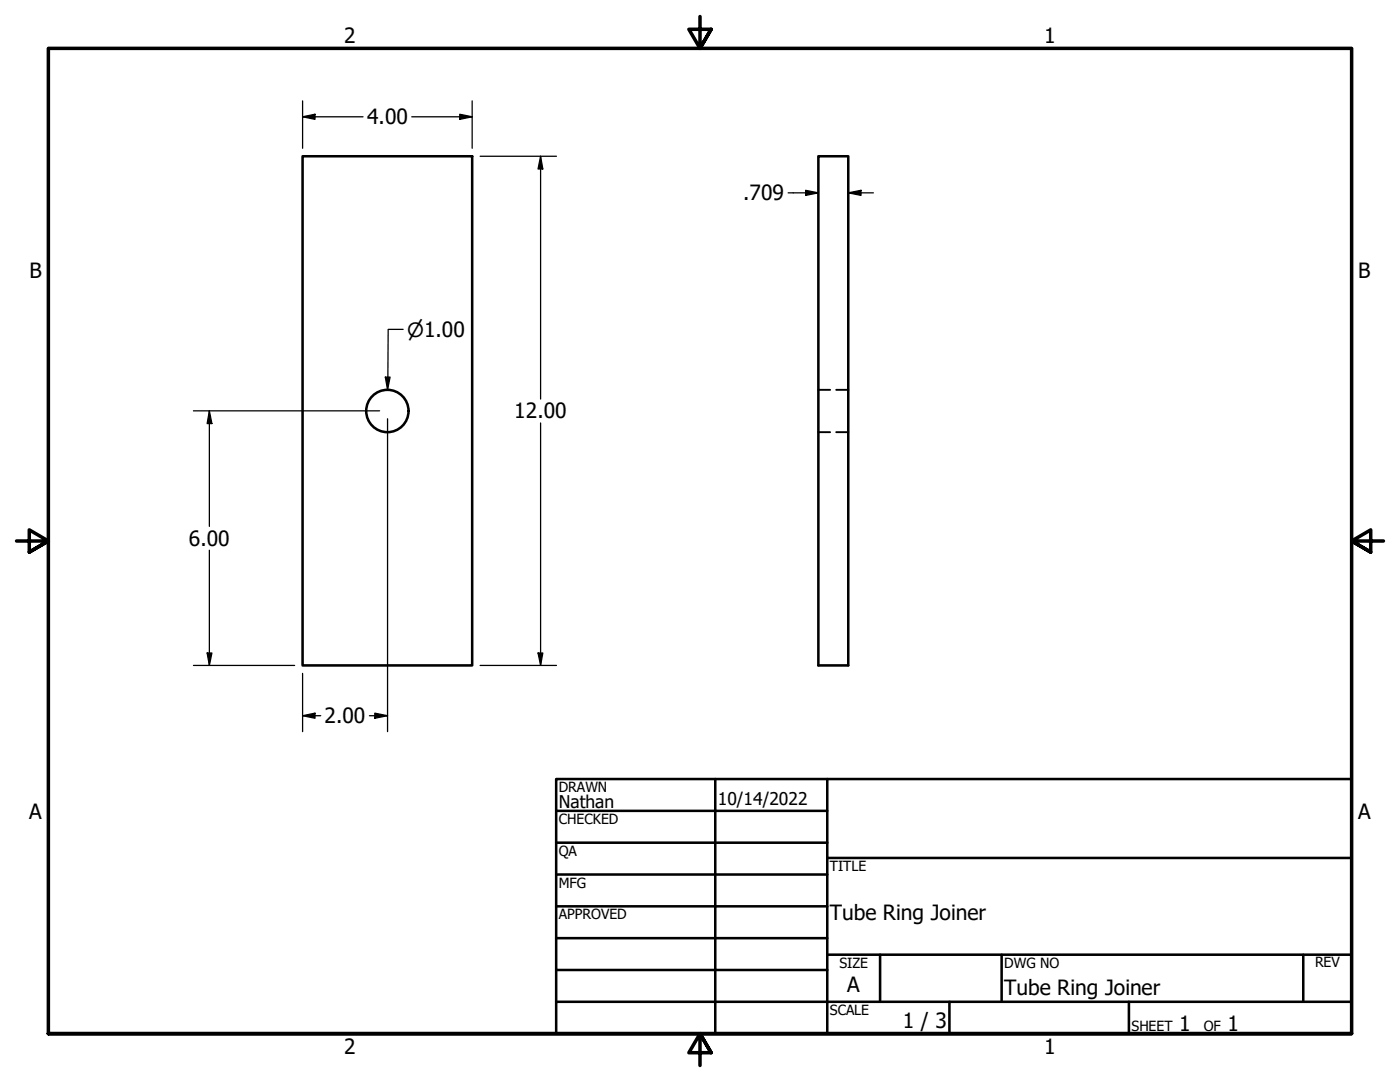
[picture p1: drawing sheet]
<svg xmlns="http://www.w3.org/2000/svg" width="279mm" height="216mm" viewBox="0 0 279 216" stroke-linecap="round" stroke-linejoin="round" font-family="sans-serif">
<!-- layer: Visible (ANSI) -->
<g fill="none" stroke="#000" stroke-width=".51">
<path d="M60.4 31.2h33.8v101.6h-33.8zM163.3 31.2h6v101.6h-6z"/>
<circle cx="77.3" cy="82" r="4.2"/>
</g>
<!-- layer: Hidden (ANSI) -->
<path d="M163.3 77.8h2.4M166.9 77.8h2.4M163.3 86.2h2.4M166.9 86.2h2.4" fill="none" stroke="#000" stroke-width=".38"/>
<!-- layer: Border (ANSI) -->
<path d="M139.7 3.3v6.4l-2.2-3.9h4.4l-2.2 3.9 2.2-3.9M3.3 107.9h6.4l-3.9-2.2v4.5l3.9-2.3-3.9 2.3M276.1 107.9h-6.4l3.9-2.2v4.5l-3.9-2.3 3.9 2.3M9.7 206.2v-196.5h260v196.5h-260h260M141.9 210.1l-2.2-3.9 2.2 3.9h-4.4l2.2-3.9v6.4" fill="none" stroke="#000" stroke-width=".7"/>
<!-- layer: Title (ANSI) -->
<g fill="none" stroke="#000" stroke-width=".51">
<path d="M111 155.4h158.7v50.8h-158.7zM142.7 155.4v50.8M165.1 155.4v50.8M111 161.8h54.1M111 168.1h54.1M111 174.5h54.1M165.1 171.2h104.6M111 180.8h54.1M111 187.2h54.1M111 193.5h54.1M111 199.9h158.7M165.1 190.5h104.6"/>
<path d="M175.6 190.5v9.4M189.5 199.9v6.3M199.9 190.5v9.4M225.3 199.9v6.3M260.1 190.5v9.4"/>
</g>
<!-- layer: Dimension (ANSI) -->
<g fill="none" stroke="#000" stroke-width=".25">
<path d="M60.4 23.3l2.5-.5v1zM60.4 23.3h12.1M60.4 20.1v9.5M82.2 23.3h12M91.8 22.8l2.4 .5-2.4 .5zM94.2 20.1v9.5M95.8 31.2h15.3M107.9 31.2l.4 2.5h-.9zM107.9 31.2v48.4M157.3 38.5h6M160.8 38l2.5 .5-2.5 .5zM169.3 38.5l2.5-.5v1z"/>
<path d="M169.3 38.5h5M76.9 75.2h1l-.6 2.6zM80.5 65.7h-3l-.2 12.1M38.6 82h37.2M41.8 82l.5 2.5h-1zM41.8 82v23M77.3 83.6v62.4M107.9 84.4v48.4M41.8 109.8v23M38.6 132.8h20.2M41.3 130.3h1l-.5 2.5zM60.4 134.4v11.6"/>
<path d="M95.8 132.8h15.3M107.4 130.3h.9l-.4 2.5zM60.4 142.8l2.5-.5v1zM60.4 142.8h3.6M73.7 142.8h3.6M74.8 142.3l2.5 .5-2.5 .5z"/>
</g>
<g fill="#000">
<path d="M60.4 23.3l2.5-.5v1z" fill-rule="evenodd"/>
<path d="M91.8 22.8l2.4 .5-2.4 .5z" fill-rule="evenodd"/>
<path d="M107.9 31.2l.4 2.5h-.9z" fill-rule="evenodd"/>
<path d="M160.8 38l2.5 .5-2.5 .5z" fill-rule="evenodd"/>
<path d="M169.3 38.5l2.5-.5v1z" fill-rule="evenodd"/>
<path d="M76.9 75.2h1l-.6 2.6z" fill-rule="evenodd"/>
<path d="M41.8 82l.5 2.5h-1z" fill-rule="evenodd"/>
<path d="M41.3 130.3h1l-.5 2.5z" fill-rule="evenodd"/>
<path d="M107.4 130.3h.9l-.4 2.5z" fill-rule="evenodd"/>
<path d="M60.4 142.8l2.5-.5v1z" fill-rule="evenodd"/>
<path d="M74.8 142.3l2.5 .5-2.5 .5z" fill-rule="evenodd"/>
</g>
<g font-size="4.2">
<text x="68.7" y="8.6">2</text>
<text x="208.4" y="8.6">1</text>
<text x="73.3" y="24.8">4.00</text>
<text x="148.3" y="40">.709</text>
<text x="5.9" y="55.5">B</text>
<text x="271.1" y="55.5">B</text>
<text x="102.6" y="83.5">12.00</text>
<text x="37.7" y="108.9">6.00</text>
<text x="64.8" y="144.3">2.00</text>
<text x="5.8" y="163.4">A</text>
<text x="271" y="163.4">A</text>
<text x="165.6" y="183.5">Tube Ring Joiner</text>
<text x="169.1" y="198">A</text>
<text x="200.4" y="198.5">Tube Ring Joiner</text>
<text x="180.1" y="205.1">1 / 3</text>
<text x="235.3" y="205.7">1</text>
<text x="245" y="205.7">1</text>
<text x="68.7" y="210.3">2</text>
<text x="208.4" y="210.3">1</text>
</g>
<text font-size="3.9" x="81.3" y="67.2">⌀1.00</text>
<g font-size="3.5">
<text x="111.5" y="161.2">Nathan</text>
<text x="143.3" y="160.7">10/14/2022</text>
</g>
<g font-size="2.8">
<text x="111.5" y="158">DRAWN</text>
<text x="111.5" y="164.4">CHECKED</text>
<text x="111.5" y="170.8">QA</text>
<text x="165.6" y="173.7">TITLE</text>
<text x="111.5" y="177.1">MFG</text>
<text x="111.5" y="183.5">APPROVED</text>
<text x="167.5" y="193.1">SIZE</text>
<text x="200.4" y="193.1">DWG NO</text>
<text x="262.4" y="193">REV</text>
<text x="165.6" y="202.5">SCALE</text>
<text x="225.8" y="205.7">SHEET</text>
<text x="240.2" y="205.7">OF</text>
</g>
</svg>
